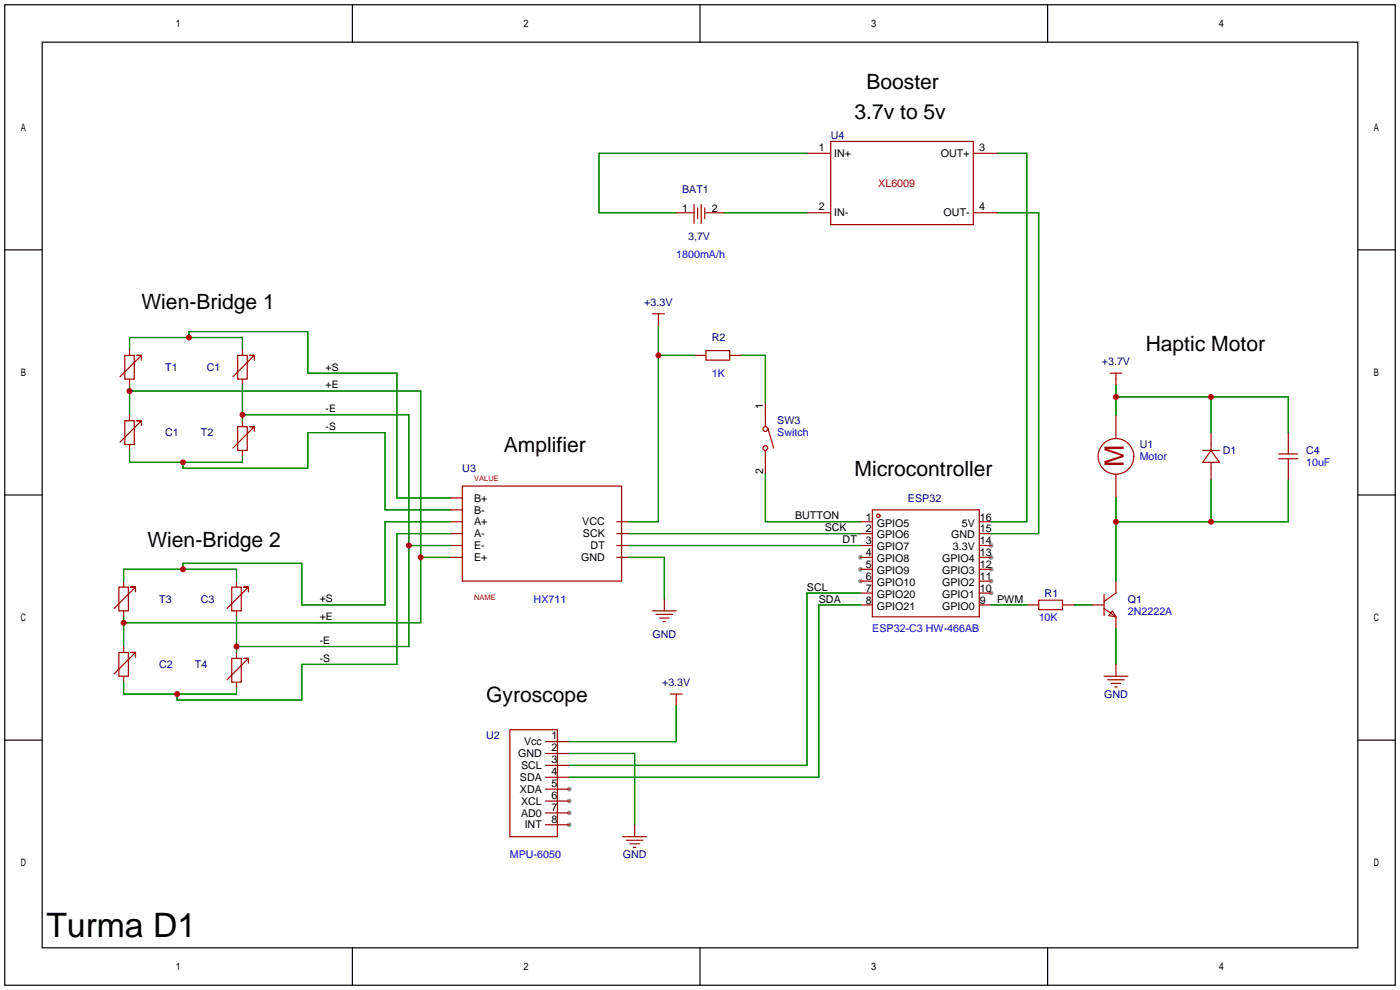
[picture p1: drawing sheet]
<svg xmlns="http://www.w3.org/2000/svg" width="299mm" height="212mm" viewBox="0 0 299 212" stroke-linecap="round" stroke-linejoin="round" font-family="sans-serif">
<g fill="#999">
<circle cx="183.9" cy="119.1" r=".51"/>
<circle cx="183.9" cy="121.7" r=".51"/>
<circle cx="183.9" cy="124.2" r=".51"/>
<circle cx="211.8" cy="126.7" r=".51"/>
<circle cx="211.8" cy="124.2" r=".51"/>
<circle cx="211.8" cy="121.7" r=".51"/>
<circle cx="211.8" cy="119.1" r=".51"/>
<circle cx="211.8" cy="116.6" r=".51"/>
<circle cx="121.7" cy="168.7" r=".51"/>
<circle cx="121.7" cy="171.2" r=".51"/>
<circle cx="121.7" cy="173.7" r=".51"/>
<circle cx="121.7" cy="176.3" r=".51"/>
</g>
<g fill="none" stroke="#000" stroke-width=".25">
<path d="M1 1h297.2v209.6h-297.2zM9 9h281.2v193.6h-281.2zM75.3 1v8M149.6 1v8M223.9 1v8M1 53.4h8M290.2 53.4h8M1 105.8h8M290.2 105.8h8M1 158.2h8M290.2 158.2h8M75.3 202.6v8"/>
<path d="M149.6 202.6v8M223.9 202.6v8"/>
</g>
<g fill="none" stroke="#008700" stroke-width=".25">
<path d="M172.5 32.8h-44.5v12.7h16.5M213.1 32.8h6.4v78.7h-7.7M154.7 45.5h17.8M213.1 45.5h8.9v68.5h-10.2M27.7 74.7v-2.6h24.1v2.6M40.4 72.1v-1.2h25.4v8.9h19v26.6h11.5M140.7 69.6v41.9h-6.3M140.7 75.9h7.6M158.5 75.9h5.1v10.2M27.7 96.3v2.5h24.1v-1.3M27.7 82.3v6.3M27.7 83.6h62.2v49.5h-63.5"/>
<path d="M39.1 98.8v1.3h26.7v-7.6h16.5v16.5h14M51.8 82.3v7.6M51.8 88.6h35.6v49.6h-36.9M238.5 82.3v6.3M238.5 84.8h36.8v7.7M258.8 84.8v7.7M87.4 116.6h8.9M89.9 119.1h6.4M96.3 114h-11.5v28h-20.3v7.6h-26.7v-1.3M96.3 111.5h-14v17.8h-17.8v-8.9h-25.4v1.3M134.4 119.1h7.6v8.9M134.4 116.6h49.5"/>
<path d="M134.4 114h49.5M163.6 101.3v10.2h20.3M238.5 106.4v17.8M258.8 102.6v8.9M275.3 102.6v8.9h-36.8M26.4 124.2v-2.5h24.1v2.5M26.4 131.8v6.4M50.5 131.8v7.6M183.9 129.3h-8.9v36.8h-53.3M183.9 126.7h-11.4v36.9h-50.8M211.8 129.3h7.7M229.6 129.3h3.8"/>
<path d="M238.5 134.4v7.6M26.4 145.8v2.5h24.1v-1.2M144.5 150.9v7.6h-22.8M121.7 161h13.9v15.3"/>
</g>
<g fill="none" stroke="#a10000" stroke-width=".25">
<path d="M172.5 32.8h5M177.5 30.2h30.5v17.8h-30.5zM208 32.8h5.1M144.5 45.5h3.8M148.3 43.7v4.1M149.1 44.4v2.3M149.9 43.7v4.1M150.6 44.4v2.3M150.9 45.5h3.8M172.5 45.5h5M208 45.5h5.1M26.7 75.9h2v5.1h-2z"/>
<path d="M27.7 74.7v1.2M30.2 77v-1.1h-1h1l-4.5 4.6M50.8 75.9h2v5.1h-2zM51.8 74.7v1.2M54.4 77v-1.1h-1.1h1.1l-4.6 4.6M139.4 67.1h2.6M140.7 67.1v2.5M148.3 75.9h2.6M150.9 74.9h5.1v2.1h-5.1zM156 75.9h2.5M237.2 79.8h2.6M238.5 79.8v2.5"/>
<path d="M26.7 89.9h2v5.1h-2zM27.7 81v1.3M27.7 88.6v1.3M27.7 95v1.3M30.2 90.9v-1h-1h1l-4.5 4.6M50.8 91.2h2v5.1h-2zM51.8 81v1.3M51.8 89.9v1.3M51.8 96.3v1.2M54.4 92.2v-1h-1.1h1.1l-4.6 4.6M163.6 86.1v5.1M163.6 96.3v5"/>
<path d="M164.1 91.4l1.3 4.4M238.5 88.6v5.1M257 96.3h3.6M258.8 96.3l1.8 2.5h-3.6zM258.8 92.5v3.8M258.8 98.8v3.8M273.3 97h4.1M273.3 98h4.1M275.3 92.5v4.5M275.3 98v4.6M96.3 111.5h2.5M96.3 114h2.5"/>
<path d="M96.3 116.6h2.5M96.3 119.1h2.5M96.3 109h2.5M96.3 106.4h2.5M98.8 103.9h34.1v20.3h-34.1zM131.8 111.5h2.6M131.8 114h2.6M131.8 116.6h2.6M131.8 119.1h2.6M183.9 111.5h2.5M183.9 114h2.5M183.9 116.6h2.5"/>
<path d="M183.9 119.1h2.5M186.4 109h22.9v22.8h-22.9zM209.3 111.5h2.5M209.3 114h2.5M209.3 116.6h2.5M209.3 119.1h2.5M238.5 101.3v5.1M25.4 125.5h2v5.1h-2zM25.4 139.4h2v5.1h-2zM26.4 124.2v1.3M26.4 130.6v1.2M26.4 138.2v1.2"/>
<path d="M29 126.5v-1h-1.1h1.1l-4.6 4.5M49.5 125.5h2.1v5.1h-2.1zM50.5 124.2v1.3M50.5 130.6v1.2M50.5 139.4v1.3M53.1 126.5v-1h-1h1l-4.6 4.5M139.4 130.6h5.1M140.2 131.3h3.6M141 132.1h2M141.7 132.8h.5M142 128v2.6M183.9 121.7h2.5"/>
<path d="M183.9 124.2h2.5M183.9 126.7h2.5M183.9 129.3h2.5M209.3 121.7h2.5M209.3 124.2h2.5M209.3 126.7h2.5M209.3 129.3h2.5M219.5 129.3h2.5M222 128.3h5.1v2h-5.1zM227.1 129.3h2.5M233.4 129.3h2.6M236 130l2.5 1.8"/>
<path d="M236 127v4.6M237.7 130.6l.8 1.2-1.5-.2zM238.5 124.2v2.5l-2.5 1.8M238.5 131.8v2.6M26.4 144.5v1.3M29 140.5v-1.1h-1.1h1.1l-4.6 4.6M49.5 140.7h2.1v5.1h-2.1zM50.5 145.8v1.3M53.1 141.7v-1h-1h1l-4.6 4.6M109 156h10.1v22.8h-10.1zM116.6 158.5h5.1M143.3 148.3h2.5"/>
<path d="M144.5 148.3v2.6M236 144.5h5M236.7 145.3h3.6M237.5 146.1h2M238.3 146.8h.5M238.5 142v2.5M116.6 161h5.1M116.6 163.6h5.1M116.6 166.1h5.1M116.6 168.7h5.1M116.6 171.2h5.1M116.6 173.7h5.1"/>
<path d="M116.6 176.3h5.1M133.1 178.8h5.1M133.9 179.6h3.5M135.6 176.3v2.5M134.6 180.3h2.1M135.4 181.1h.5"/>
<circle cx="163.6" cy="91.7" r=".51"/>
<circle cx="163.6" cy="95.8" r=".51"/>
<circle cx="238.5" cy="97.5" r="3.8"/>
<circle cx="187.7" cy="110.2" r=".38"/>
</g>
<g fill="#c00">
<circle cx="40.4" cy="72.1" r=".63"/>
<circle cx="27.7" cy="83.6" r=".63"/>
<circle cx="89.9" cy="119.1" r=".63"/>
<circle cx="26.4" cy="133.1" r=".63"/>
<circle cx="39.1" cy="98.8" r=".63"/>
<circle cx="39.1" cy="121.7" r=".63"/>
<circle cx="37.8" cy="148.3" r=".63"/>
<circle cx="50.5" cy="138.2" r=".63"/>
<circle cx="87.4" cy="116.6" r=".63"/>
<circle cx="51.8" cy="88.6" r=".63"/>
<circle cx="140.7" cy="75.9" r=".63"/>
<circle cx="238.5" cy="111.5" r=".63"/>
<circle cx="258.8" cy="111.5" r=".63"/>
<circle cx="238.5" cy="84.8" r=".63"/>
<circle cx="258.8" cy="84.8" r=".63"/>
</g>
<text font-size="7.2" x="9.9" y="200.2">Turma D1</text>
<text font-size="5.7" fill="#a00000" x="240.2" y="99.8" transform="rotate(-90 240.2 99.8)">M</text>
<g font-size="4.5">
<text x="185.2" y="19.1">Booster</text>
<text x="182.6" y="25.5">3.7v to 5v</text>
<text x="30.2" y="66.1">Wien-Bridge 1</text>
<text x="244.9" y="75">Haptic Motor</text>
<text x="107.7" y="96.6">Amplifier</text>
<text x="182.6" y="101.7">Microcontroller</text>
<text x="31.5" y="116.9">Wien-Bridge 2</text>
<text x="103.9" y="149.9">Gyroscope</text>
</g>
<g font-size="2.3" fill="#000080">
<text x="177.5" y="29.7">U4</text>
<text x="145.8" y="41.2">BAT1</text>
<text x="147.1" y="51.3">3,7V</text>
<text x="137.7" y="65.3">+3.3V</text>
<text x="152.1" y="72.9">R2</text>
<text x="35.3" y="79.3">T1</text>
<text x="44.2" y="79.3">C1</text>
<text x="235.5" y="78">+3.7V</text>
<text x="35.3" y="93.2">C1</text>
<text x="42.9" y="93.2">T2</text>
<text x="166.1" y="90.7">SW3</text>
<text x="243.6" y="95.8">U1</text>
<text x="98.8" y="100.9">U3</text>
<text x="261.4" y="97.1">D1</text>
<text x="279.1" y="97.1">C4</text>
<text x="194.1" y="107.2">ESP32</text>
<text x="34" y="128.8">T3</text>
<text x="42.9" y="128.8">C3</text>
<text x="223.3" y="127.5">R1</text>
<text x="241" y="128.8">Q1</text>
<text x="139.4" y="136.4">GND</text>
<text x="34" y="142.8">C2</text>
<text x="41.7" y="142.8">T4</text>
<text x="141.5" y="146.6">+3.3V</text>
<text x="236" y="149.1">GND</text>
<text x="103.9" y="158">U2</text>
<text x="133.1" y="183.4">GND</text>
</g>
<g font-size="2.3">
<text x="175" y="32.3">1</text>
<text x="178.3" y="33.6">IN+</text>
<text x="201.1" y="33.6">OUT+</text>
<text x="209.3" y="32.3">3</text>
<text x="145.8" y="45.2">1</text>
<text x="152.1" y="45.2">2</text>
<text x="175" y="45">2</text>
<text x="178.3" y="46.3">IN-</text>
<text x="201.7" y="46.3">OUT-</text>
<text x="209.3" y="45">4</text>
<text x="163.1" y="87.4" transform="rotate(-90 163.1 87.4)">1</text>
<text x="163.1" y="101.3" transform="rotate(-90 163.1 101.3)">2</text>
<text x="101.3" y="107.2">B+</text>
<text x="101.3" y="112.3">A+</text>
<text x="101.3" y="109.8">B-</text>
<text x="124.5" y="112.3">VCC</text>
<text x="169.9" y="111">BUTTON</text>
<text x="176.3" y="113.6">SCK</text>
<text x="185" y="111.3">1</text>
<text x="185" y="113.8">2</text>
<text x="187.4" y="112.5">GPIO5</text>
<text x="205.6" y="112.5">5V</text>
<text x="209.4" y="113.8">15</text>
<text x="209.4" y="111.3">16</text>
<text x="101.3" y="119.9">E+</text>
<text x="101.3" y="117.4">E-</text>
<text x="101.3" y="114.8">A-</text>
<text x="124.2" y="119.9">GND</text>
<text x="124.6" y="114.8">SCK</text>
<text x="126.2" y="117.4">DT</text>
<text x="180.1" y="116.1">DT</text>
<text x="185" y="116.3">3</text>
<text x="185" y="118.9">4</text>
<text x="187.4" y="115.1">GPIO6</text>
<text x="187.4" y="117.6">GPIO7</text>
<text x="203.3" y="115.1">GND</text>
<text x="203.7" y="117.6">3.3V</text>
<text x="209.4" y="118.9">13</text>
<text x="209.4" y="116.3">14</text>
<text x="185" y="121.4">5</text>
<text x="185" y="124">6</text>
<text x="187.4" y="120.1">GPIO8</text>
<text x="187.4" y="122.7">GPIO9</text>
<text x="187.4" y="125.2">GPIO10</text>
<text x="201.4" y="125.2">GPIO2</text>
<text x="201.4" y="122.7">GPIO3</text>
<text x="201.4" y="120.1">GPIO4</text>
<text x="209.4" y="124">11</text>
<text x="209.4" y="121.4">12</text>
<text x="172.5" y="126.3">SCL</text>
<text x="175" y="128.8">SDA</text>
<text x="185" y="126.5">7</text>
<text x="185" y="129">8</text>
<text x="187.4" y="127.8">GPIO20</text>
<text x="187.4" y="130.3">GPIO21</text>
<text x="201.4" y="130.3">GPIO0</text>
<text x="201.4" y="127.8">GPIO1</text>
<text x="209.4" y="129">9</text>
<text x="209.4" y="126.5">10</text>
<text x="213.1" y="128.8">PWM</text>
<text x="110.7" y="161.8">GND</text>
<text x="112" y="159.3">Vcc</text>
<text x="117.9" y="158">1</text>
<text x="117.9" y="160.6">2</text>
<text x="111.1" y="166.9">SDA</text>
<text x="111.4" y="164.4">SCL</text>
<text x="117.9" y="163.1">3</text>
<text x="117.9" y="165.6">4</text>
<text x="111.1" y="169.4">XDA</text>
<text x="111.4" y="172">XCL</text>
<text x="117.9" y="168.2">5</text>
<text x="117.9" y="170.7">6</text>
<text x="117.9" y="173.3">7</text>
<text x="111.4" y="174.5">AD0</text>
<text x="112.1" y="177.1">INT</text>
<text x="117.9" y="175.8">8</text>
</g>
<text font-size="2.3" fill="#a00000" x="187.7" y="39.9">XL6009</text>
<g font-size="2.3" fill="#00f">
<text x="144.5" y="55.1">1800mA/h</text>
<text x="152.1" y="80.5">1K</text>
<text x="166.1" y="93.2">Switch</text>
<text x="243.6" y="98.3">Motor</text>
<text x="279.1" y="99.6">10uF</text>
<text x="114" y="128.8">HX711</text>
<text x="241" y="131.3">2N2222A</text>
<text x="186.4" y="135.2">ESP32-C3 HW-466AB</text>
<text x="222" y="132.6">10K</text>
<text x="109" y="183.4">MPU-6050</text>
</g>
<g font-size="2.2">
<text x="69.6" y="79.2">+S</text>
<text x="69.6" y="83">+E</text>
<text x="69.6" y="88.1">-E</text>
<text x="69.6" y="91.9">-S</text>
<text x="68.3" y="128.7">+S</text>
<text x="68.3" y="132.5">+E</text>
<text x="68.3" y="137.6">-E</text>
<text x="68.3" y="141.4">-S</text>
</g>
<g font-size="1.6" fill="#a00000">
<text x="101.3" y="102.8">VALUE</text>
<text x="101.3" y="128.2">NAME</text>
</g>
</svg>
